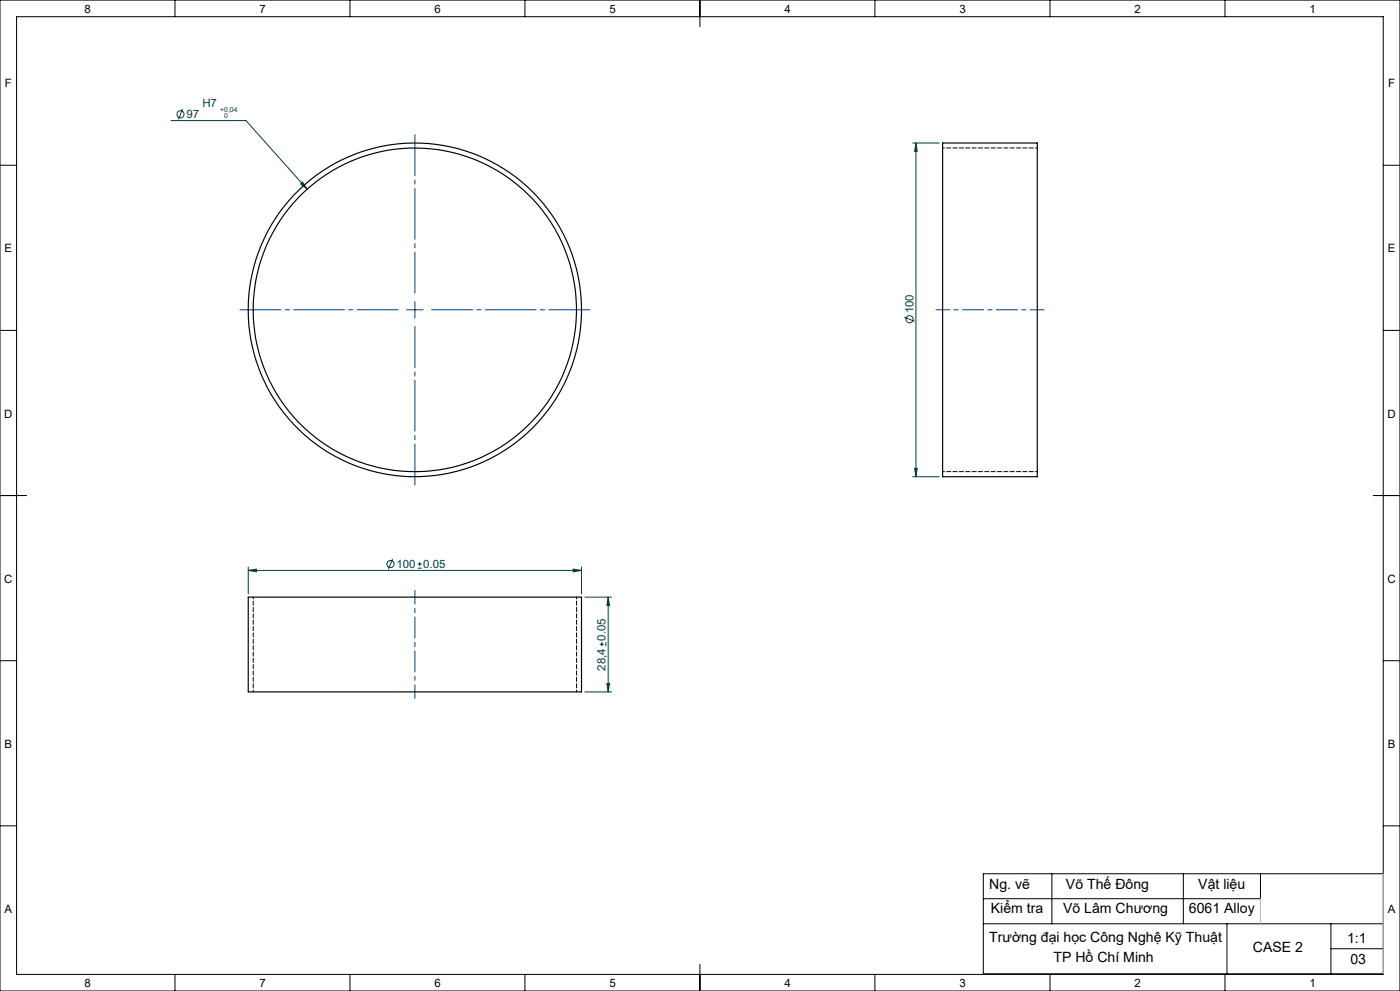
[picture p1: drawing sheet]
<svg xmlns="http://www.w3.org/2000/svg" width="420mm" height="297mm" viewBox="0 0 420 297" stroke-linecap="round" stroke-linejoin="round" font-family="sans-serif">
<g fill="none" stroke="#004040" stroke-width=".3">
<path d="M51.3 36.2h22.5l18.3 20.5M54.8 32.7l-1.2 3.1M90.2 55.1l.6-.5 1.3 2.1zM273.8 42.9h8M274.8 42.9v100M274.8 42.9l.4 2.5h-.8zM271.3 95.1l3.1 1.2M273.8 142.9h8M274.4 140.4h.8l-.4 2.5zM74.5 171l2.4-.4v.8zM74.5 170v8M74.5 171h99.9"/>
<path d="M117.8 167.5l-1.3 3.1M125.3 170.3h1.2M125.3 169h1.2M125.9 168.4v1.2M171.9 170.6l2.5 .4-2.5 .4zM174.4 170v8M175.5 179h7.9M182.5 179v28.4M182.5 179l.3 2.5h-.7zM179.9 193.1h1.3M180.6 192.4v1.3M181.8 192.4v1.3"/>
<path d="M175.5 207.4h7.9M182.1 204.9h.7l-.3 2.5z"/>
<circle cx="54.1" cy="34.3" r="1.07"/>
<circle cx="272.9" cy="95.7" r="1.06"/>
<circle cx="117.1" cy="169.1" r="1.07"/>
</g>
<path d="M119.5 92.8h-47.5M124.5 87.8v-47.5M124.5 97.8v47.5M129.5 92.8h47.5" fill="none" stroke="#004080" stroke-width=".3" stroke-dasharray="15.2 1.3 1.3 1.3" stroke-dashoffset="2.9"/>
<path d="M280.8 92.8h32.4M124.5 209.4v-32.4" fill="none" stroke="#004080" stroke-width=".3" stroke-dasharray="6.3 1.3 1.3 1.3" stroke-dashoffset="2.2"/>
<path d="M122 92.8h5M124.5 90.4v5" fill="none" stroke="#004080" stroke-width=".3"/>
<g fill="none" stroke="#000" stroke-width=".3">
<path d="M0 0h420v297h-420zM5 5h410v287h-410zM52.5 0v5M105 0v5M157.5 0v5M210 0v8M262.5 0v5M315 0v5M367.5 0v5M0 49.5h5M415 49.5h5M0 99h5"/>
<path d="M415 99h5M0 148.5h8M412 148.5h8M0 198h5M415 198h5M0 247.5h5M415 247.5h5M295 276.9h120M295 269.3h83.1M315.6 261.9v15M355 261.9v15M368.1 276.9v15"/>
<path d="M378.1 261.9v15M399.3 276.9v14.9M415 261.9h-120v29.9h120M52.5 292v5M105 292v5M157.5 292v5M210 289v8M262.5 292v5M315 292v5M367.5 292v5M399.3 284.3h15.7"/>
</g>
<path d="M378.1 269.3v7.6M415 261.9v29.9" fill="none" stroke="#c0c0c0" stroke-width=".3"/>
<g fill="#004040">
<path d="M90.2 55.1l1.9 1.6-1.3-2.1zM74.5 171l2.4-.4v.8zM171.9 170.6l2.5 .4-2.5 .4z"/>
<path d="M182.1 204.9h.7l-.3 2.5zM182.5 179l.3 2.5h-.7z"/>
<path d="M274.8 42.9l.4 2.5h-.8zM274.4 140.4h.8l-.4 2.5z"/>
</g>
<g fill="none" stroke="#000" stroke-width=".35">
<path d="M282.8 42.9h28.4v100h-28.4zM74.5 179h99.9v28.4h-99.9z"/>
<circle cx="124.5" cy="92.9" r="48.5"/>
<circle cx="124.5" cy="92.9" r="50"/>
</g>
<path d="M311.2 44.3h-28.4M282.8 141.3h28.4M76 179v28.4M173 207.4v-28.4" fill="none" stroke="#000" stroke-width=".3" stroke-dasharray="1.3 .6" stroke-dashoffset=".7"/>
<g font-size="4.2">
<text x="296.8" y="266.5">Ng. vẽ</text>
<text x="319.8" y="266.5">Võ Thế Đông</text>
<text x="359.5" y="266.5">Vật liệu</text>
<text x="297.3" y="273.6">Kiểm tra</text>
<text x="318.9" y="273.6">Võ Lâm Chương</text>
<text x="356.7" y="273.6">6061 Alloy</text>
<text x="296.8" y="282.3">Trường đại học Công Nghệ Kỹ Thuật</text>
<text x="375.9" y="285.4">CASE 2</text>
<text x="404.1" y="282.7">1:1</text>
<text x="316" y="288.2">TP Hồ Chí Minh</text>
<text x="405.1" y="289">03</text>
</g>
<g font-size="3.4">
<text x="25.3" y="3.9">8</text>
<text x="77.8" y="3.9">7</text>
<text x="130.3" y="3.9">6</text>
<text x="182.8" y="3.9">5</text>
<text x="235.3" y="3.9">4</text>
<text x="287.8" y="3.9">3</text>
<text x="340.3" y="3.9">2</text>
<text x="392.8" y="3.9">1</text>
<text x="1.5" y="26.1">F</text>
<text x="416.5" y="26.1">F</text>
<text x="1.4" y="75.6">E</text>
<text x="416.4" y="75.6">E</text>
<text x="1.3" y="125.1">D</text>
<text x="416.3" y="125.1">D</text>
<text x="1.3" y="174.6">C</text>
<text x="416.3" y="174.6">C</text>
<text x="1.4" y="224.1">B</text>
<text x="416.4" y="224.1">B</text>
<text x="1.4" y="273.6">A</text>
<text x="416.4" y="273.6">A</text>
<text x="25.3" y="295.9">8</text>
<text x="77.8" y="295.9">7</text>
<text x="130.3" y="295.9">6</text>
<text x="182.8" y="295.9">5</text>
<text x="235.3" y="295.9">4</text>
<text x="287.8" y="295.9">3</text>
<text x="340.3" y="295.9">2</text>
<text x="392.8" y="295.9">1</text>
</g>
<g font-size="3.4" fill="#004040">
<text x="55.9" y="35.4">97</text>
<text x="60.7" y="32.2">H7</text>
<text x="274" y="93.9" transform="rotate(-90 274 93.9)">100</text>
<text x="118.9" y="170.2">100</text>
<text x="127" y="170.2">0.05</text>
<text x="181.7" y="192" transform="rotate(-90 181.7 192)">0.05</text>
<text x="181.7" y="201" transform="rotate(-90 181.7 201)">28,4</text>
</g>
<g font-size="2.1" fill="#004040">
<text x="66.1" y="33.5">+0,04</text>
<text x="67.3" y="35.4">0</text>
</g>
</svg>
